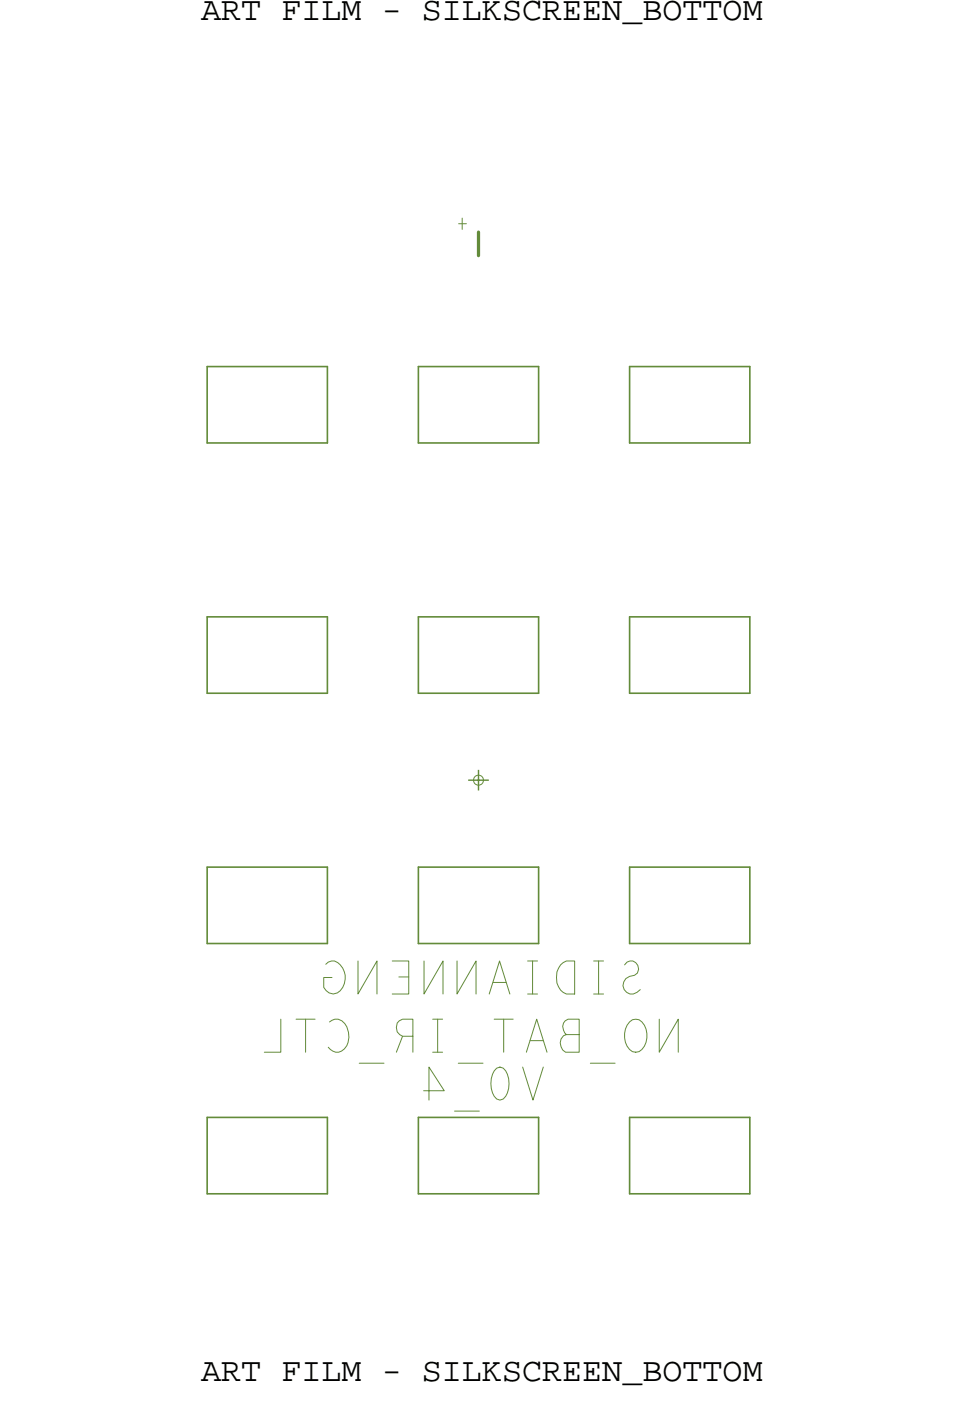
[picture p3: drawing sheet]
<svg xmlns="http://www.w3.org/2000/svg" width="59mm" height="86mm" viewBox="0 0 59 86" stroke-linecap="round" stroke-linejoin="round" font-family="sans-serif">
<!-- layer: Components -->
<g fill="none" stroke="#638b3a" stroke-width=".1">
<path d="M12.7 38v4.7zM12.7 27.3h7.4zM12.7 22.6v4.7zM12.8 38h7.3zM12.8 22.6h7.3zM20.1 38v4.7zM20.1 22.6v4.7zM25.7 38v4.7zM25.7 27.3h7.4zM25.7 22.6v4.7zM25.8 38h7.4zM25.8 22.6h7.4z"/>
<path d="M33.2 38v4.7zM33.2 22.6v4.7zM38.7 38v4.7zM38.7 27.3h7.4zM38.7 22.6v4.7zM38.8 38h7.3zM38.8 22.6h7.3zM46.1 38v4.7zM46.1 22.6v4.7zM12.7 58.1h7.4zM12.7 53.4v4.7zM12.7 42.7h7.4z"/>
<path d="M12.8 53.4h7.3zM20.1 53.4v4.7zM25.7 58.1h7.4zM25.7 53.4v4.7zM25.7 42.7h7.4zM25.8 53.4h7.4zM33.2 53.4v4.7zM38.7 58.1h7.4zM38.7 53.4v4.7zM38.7 42.7h7.4zM38.8 53.4h7.3zM46.1 53.4v4.7z"/>
<path d="M12.7 73.5h7.4zM12.7 68.8v4.7zM12.8 68.8h7.3zM20.1 68.8v4.7zM25.7 73.5h7.4zM25.7 68.8v4.7zM25.8 68.8h7.4zM33.2 68.8v4.7zM38.7 73.5h7.4zM38.7 68.8v4.7zM38.8 68.8h7.3zM46.1 68.8v4.7z"/>
</g>
<path d="M29.4 14.3v1.4z" fill="none" stroke="#638b3a" stroke-width=".2"/>
<!-- layer: Drawing Origin -->
<path d="M29.2 47.8l.2-.1 .3 .1 .1 .2-.1 .2-.3 .1-.2-.1-.1-.2z" fill="none" stroke="#638b3a" stroke-width=".06"/>
<path d="M28.8 48h1.3M29.4 47.4v1.2" fill="none" stroke="#638b3a" stroke-width=".09"/>
<g font-size="3.5" fill="#638b3a">
<text x="39.6" y="59.1" transform="rotate(-180 39.6 59.1)">SIDIANNENG</text>
<text x="33.6" y="65.7" transform="rotate(-180 33.6 65.7)">V0_4</text>
<text x="41.9" y="62.7" transform="rotate(-180 41.9 62.7)">NO_BAT_IR_CTL</text>
</g>
<text font-size="2.7" fill="#638b3a" x="27.8" y="14.3">+</text>
<g font-size="2.1">
<text x="12.4" y="1.2">ART FILM - SILKSCREEN_BOTTOM</text>
<text x="12.4" y="85">ART FILM - SILKSCREEN_BOTTOM</text>
</g>
</svg>
